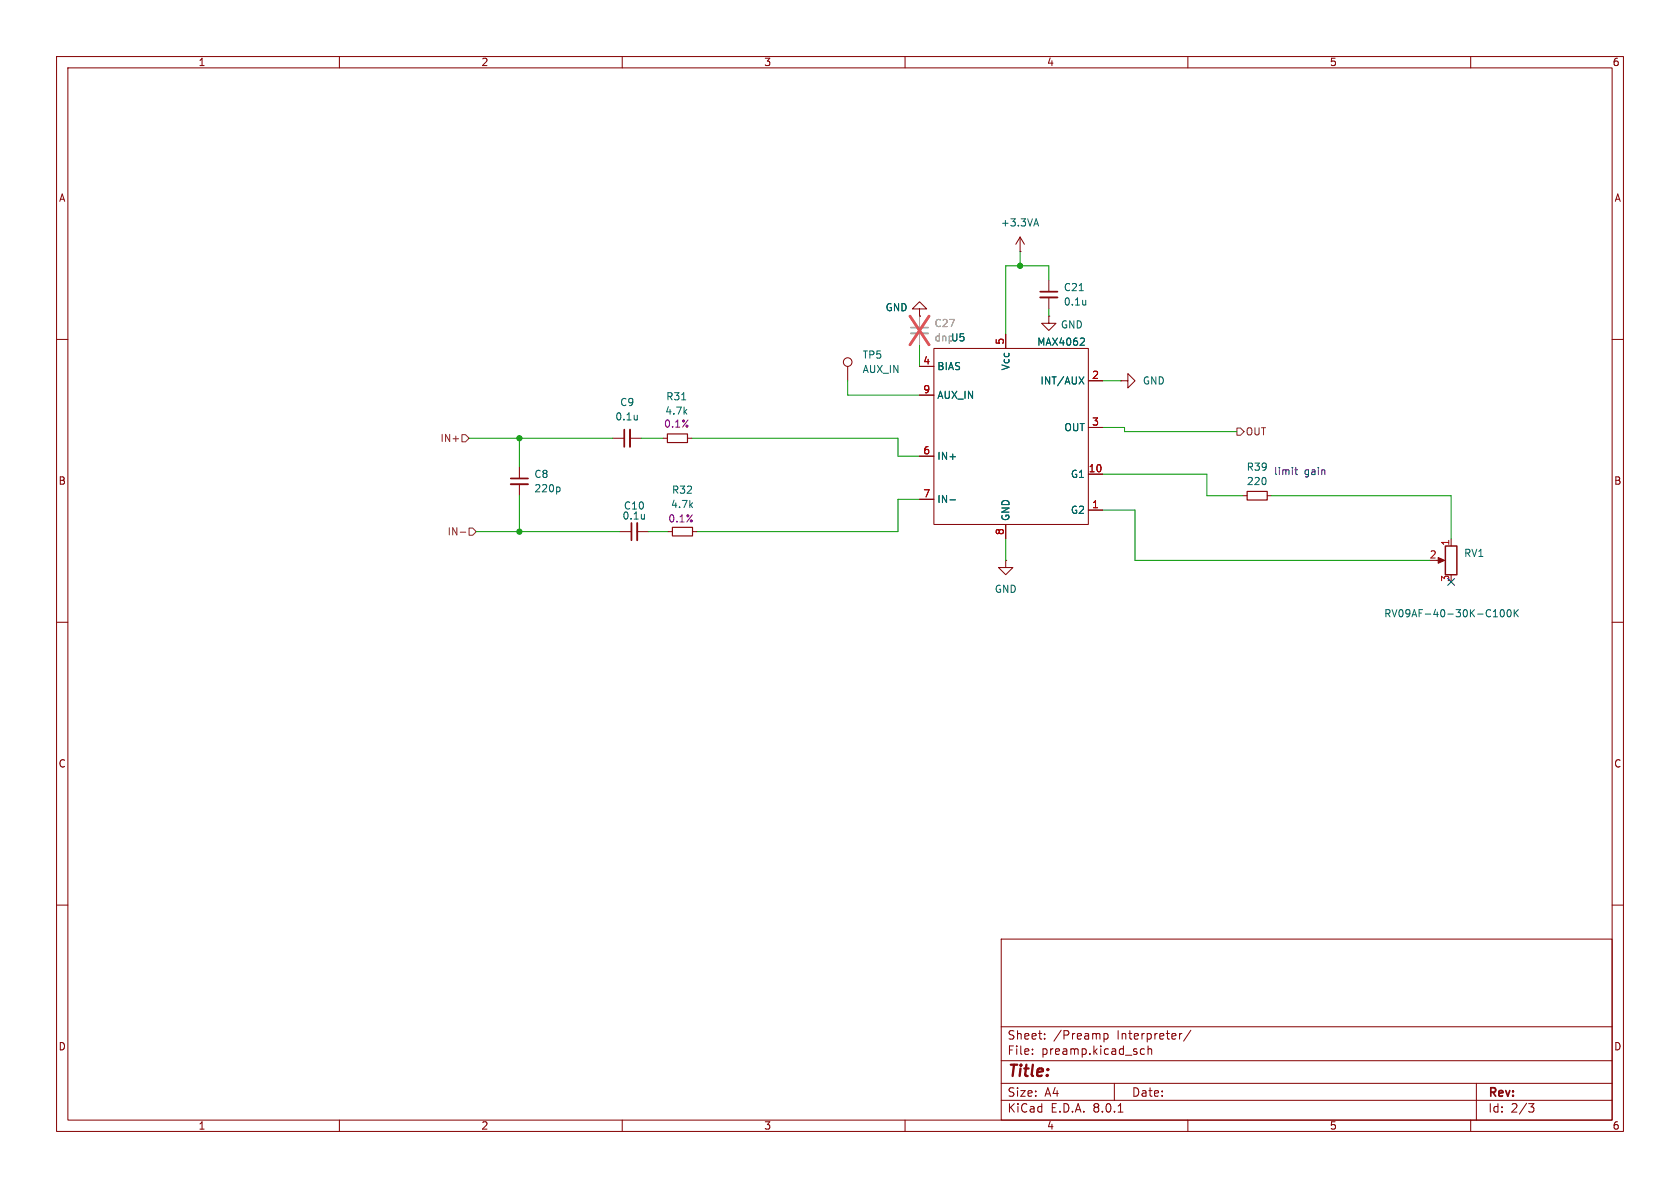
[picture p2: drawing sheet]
<svg xmlns="http://www.w3.org/2000/svg" width="297mm" height="210mm" viewBox="0 0 297 210" stroke-linecap="round" stroke-linejoin="round" font-family="sans-serif">
<g fill="none" stroke="#840000" stroke-width=".18">
<path d="M10 10h277v190h-277zM12 12h273v186h-273zM60 10v2M110 10v2M160 10v2M210 10v2M260 10v2M10 60h2M162.6 54.6h1.2l-1.2-1.3-1.3 1.3h1.3v1.3M162.6 55.9h.1M177.8 59.1v2.5M180.3 44.5h.1"/>
<path d="M180.3 41.9l-.7 1.3M180.3 41.9v2.6M180.3 41.9l.8 1.3M185.4 55.9v1.3h1.3l-1.3 1.2-1.3-1.2h1.3M185.4 55.9h.1M185.4 49.5v2.1M185.4 52.6v2M285 60h2M108.3 77.5h2.1M111.4 77.5h2M117.2 77.5h.8M121.5 77.5h.8"/>
<path d="M149.9 64.8v2.5M162.6 64.8h2.5M162.6 69.9h2.5M165.1 61.6h27.3v31.1h-27.3zM192.4 67.3h2.5M192.4 75.6h2.5M198.1 67.3h1.3v-1.3l1.3 1.3-1.3 1.3v-1.3M198.1 67.3h.1M91.8 82.6v2M91.8 85.6v2M109.6 94h2M112.6 94h2.1"/>
<path d="M118.1 94h.8M122.4 94h.8M162.6 80.6h2.5M162.6 88.3h2.5M177.8 99.1v1.2h1.3l-1.3 1.3-1.3-1.3h1.3M177.8 99.1h.1M177.8 92.7v2.6M192.4 90.2h2.5M192.4 83.8h2.5M219.7 87.6h.8M224 87.6h.8M254 99.1h1"/>
<path d="M256.5 95.3v1.2M10 110h2M285 110h2M10 160h2M285 160h2M177 166h108v32h-108zM60 198v2M110 198v2M160 198v2M177 194.5h108M177 191.5h108M177 187.5h108"/>
<path d="M177 181.5h108M182.5 186.3v.1M182.5 185.5v.1M184.7 183.6v.1M184.7 182.8v.1M195.2 182.7v1.5M195.2 182.8l.4-.1 .3 .3v.4l-.2 .2h-.5M197 191.5v3M197.7 196.6h.8M201.6 186.1l.3 .3 .4-.1M202.3 185.5l-.4-.1-.3 .3M203 185.5l.2-.1 .3 .1 .1 .9"/>
<path d="M203 184.9v1.5M208.5 182.7v1M209 182.7l-.3 .1-.2 .2M210 198v2M210.5 182.1l-1.3 2M260 198v2M261 191.5v6.5M270.2 195.1h1l-.5 .6 .4 .1 .1 .5-.3 .3h-.4"/>
<circle cx="149.9" cy="64" r=".76"/>
</g>
<path d="M183.9 52.6h3M111.4 75.9v3.1M90.3 85.6h3M112.6 92.5v3" fill="none" stroke="#840000" stroke-width=".33"/>
<path d="M183.9 51.6h3M110.4 75.9v3.1M90.3 84.6h3M111.6 92.5v3" fill="none" stroke="#840000" stroke-width=".3"/>
<g fill="none" stroke="#006464" stroke-width=".18">
<path d="M182.9 39.6h.6M183.2 38.7l.4 1.2M190.8 51.4h.7M191.5 59.8l.2 .2v.3l-.8 .7h.8M191.9 53.1v.8M191.9 53.8v.1M112.7 73.4v.8M112.7 74.1l-.1 .1M120.5 70.7h.7M190.8 66.6l.8 1.3M191.6 66.6l-.8 1.3M98.8 86.1l.2 .2v.4l-.2 .2"/>
<path d="M113.9 90.9v.9M113.9 91.6v.1M167.9 88.4h1M264 109h.7M264.1 108.1l.3-.3v1.2M265.3 107.9l.2-.1a.68 .68 0 0 1 .5 .6 .68 .68 0 0 1-.5 .6l-.2-.1-.1-.3zM266.5 107.9l.2-.1a.68 .68 0 0 1 .5 .6 .68 .68 0 0 1-.5 .6l-.2-.1-.1-.3zM267.7 107.8v1.2M267.9 108.3l.5 .7M268.4 107.8l-.7 .7"/>
</g>
<path d="M161 58.9h3.1" fill="none" stroke="#9c9b98" stroke-width=".33"/>
<path d="M161 57.9h3.1" fill="none" stroke="#9c9b98" stroke-width=".3"/>
<path d="M162.6 55.9v2M162.6 58.9v2.1" fill="none" stroke="#9c9b98" stroke-width=".18"/>
<path d="M160.9 55.9l3.3 5.1M164.2 55.9l-3.3 5.1" fill="none" stroke="#e75356" stroke-width=".46"/>
<path d="M118 76.7h3.5v1.5h-3.5zM118.9 93.2h3.5v1.5h-3.5zM220.5 86.9h3.5v1.5h-3.5z" fill="none" stroke="#840000" stroke-width=".2"/>
<path d="M254.3 98.6l1.1 .5-1.1 .5z" fill="#840000" stroke="#840000" stroke-width=".18"/>
<path d="M255.5 96.5h2.1v5.1h-2.1z" fill="none" stroke="#840000" stroke-width=".25"/>
<path d="M81.7 76.8h.6l.6 .7-.6 .6h-.6zM218.7 75.7h.6l.6 .6-.6 .6h-.6zM81.4 94.1h.9M82.9 93.3h.7l.6 .7-.6 .6h-.7z" fill="none" stroke="#725600" stroke-width=".18"/>
<path d="M228.9 83h.5M229.1 82.6v1.1l.3 .2" fill="none" stroke="#0000c2" stroke-width=".18"/>
<g fill="none" stroke="#009600" stroke-width=".18">
<path d="M180.3 44.5v2.5M185.4 49.5v-2.5h-7.6v12.1M185.4 54.6v1.3M82.9 77.5h25.4M91.8 77.5v5.1M113.4 77.5h3.8M122.3 77.5h36.4v3.1h3.9M149.9 67.3v2.6h12.7M162.6 61v3.8M194.9 75.6h3.9v.7h19.9M194.9 67.3h3.2M84.2 94h25.4"/>
<path d="M91.8 87.6v6.4M114.7 94h3.4M162.6 88.3h-3.9v5.7h-35.5M177.8 95.3v3.8M194.9 83.8h18.5v3.8h6.3M194.9 90.2h5.8v8.9h52M224.8 87.6h31.7v7.7"/>
</g>
<path d="M255.9 102.3l1.2 1.2M257.1 102.3l-1.2 1.2" fill="none" stroke="#000084" stroke-width=".18"/>
<g fill="#009600" stroke="#009600" stroke-width=".18">
<circle cx="180.3" cy="47" r=".46"/>
<circle cx="91.8" cy="94" r=".46"/>
<circle cx="91.8" cy="77.5" r=".46"/>
</g>
<text font-size="2.8" fill="#840000" x="178" y="190.9">Title:</text>
<g font-size="2.1" fill="#840000">
<text x="178" y="184">Sheet:</text>
<text x="186.2" y="184">/Preamp</text>
<text x="197.5" y="184">Interpreter/</text>
<text x="178" y="186.7">File:</text>
<text x="184.1" y="186.7">preamp.kicad_sch</text>
<text x="178" y="196.9">KiCad</text>
<text x="178" y="194.1">Size:</text>
<text x="184.7" y="194.1">A4</text>
<text x="185.7" y="196.9">E.D.A.</text>
<text x="193.3" y="196.9">8.0.1</text>
<text x="200" y="194.1">Date:</text>
<text x="263" y="194.3">Rev:</text>
<text x="263" y="196.9">Id:</text>
<text x="267.1" y="196.9">2/3</text>
</g>
<g font-size="1.8" fill="#840000">
<text x="35" y="11.9">1</text>
<text x="85" y="11.9">2</text>
<text x="135" y="11.9">3</text>
<text x="185" y="11.9">4</text>
<text x="235" y="11.9">5</text>
<text x="285" y="11.9">6</text>
<text x="10.3" y="35.9">A</text>
<text x="285.3" y="35.9">A</text>
<text x="10.3" y="85.9">B</text>
<text x="285.3" y="85.9">B</text>
<text x="10.3" y="135.9">C</text>
<text x="285.3" y="135.9">C</text>
<text x="10.3" y="185.9">D</text>
<text x="285.3" y="185.9">D</text>
<text x="35" y="199.9">1</text>
<text x="85" y="199.9">2</text>
<text x="135" y="199.9">3</text>
<text x="185" y="199.9">4</text>
<text x="235" y="199.9">5</text>
<text x="285" y="199.9">6</text>
</g>
<g font-size="1.8" fill="#006464">
<text x="176.9" y="40.2">+3.3VA</text>
<text x="188" y="51.7">C21</text>
<text x="156.5" y="55.2">GND</text>
<text x="187.4" y="58.3">GND</text>
<text x="188" y="54.2">0.1u</text>
<text x="152.4" y="63.6">TP5</text>
<text x="165.1" y="60.6">dnpU5</text>
<text x="165.6" y="65.6">BIAS</text>
<text x="178.7" y="65.6" transform="rotate(-90 178.7 65.6)">Vcc</text>
<text x="183.3" y="61.3">MAX4062</text>
<text x="109.5" y="72">C9</text>
<text x="117.7" y="71">R31</text>
<text x="152.4" y="66.1">AUX_IN</text>
<text x="165.6" y="70.7">AUX_IN</text>
<text x="183.8" y="68.2">INT/AUX</text>
<text x="201.9" y="68.2">GND</text>
<text x="108.7" y="74.5">0.1u</text>
<text x="117.5" y="73.5">4.7k</text>
<text x="188.1" y="76.4">OUT</text>
<text x="165.6" y="81.5">IN+</text>
<text x="220.3" y="83.4">R39</text>
<text x="94.4" y="84.7">C8</text>
<text x="94.4" y="87.2">220p</text>
<text x="118.7" y="87.5">R32</text>
<text x="165.6" y="89.1">IN-</text>
<text x="189.2" y="84.7">G1</text>
<text x="220.3" y="86">220</text>
<text x="110" y="92">0.1u</text>
<text x="110.2" y="90.3">C10</text>
<text x="118.5" y="90">4.7k</text>
<text x="178.7" y="92.2" transform="rotate(-90 178.7 92.2)">GND</text>
<text x="189.2" y="91">G2</text>
<text x="258.7" y="98.7">RV1</text>
<text x="175.8" y="105">GND</text>
<text x="244.6" y="109.3">RV09AF-40-30K-C100K</text>
</g>
<text font-size="1.8" fill="#939391" x="165.1" y="58">C27</text>
<g font-size="1.8" fill="#a90000">
<text x="163.1" y="64.5">4</text>
<text x="177.5" y="61" transform="rotate(-90 177.5 61)">5</text>
<text x="163.1" y="69.6">9</text>
<text x="193" y="67.1">2</text>
<text x="193" y="75.3">3</text>
<text x="163.1" y="80.4">6</text>
<text x="192.4" y="83.6">10</text>
<text x="163.1" y="88">7</text>
<text x="193" y="89.9">1</text>
<text x="177.5" y="94.7" transform="rotate(-90 177.5 94.7)">8</text>
<text x="252.7" y="98.8">2</text>
<text x="256.3" y="96.6" transform="rotate(-90 256.3 96.6)">1</text>
<text x="256.3" y="102.9" transform="rotate(-90 256.3 102.9)">3</text>
</g>
<g font-size="1.8" fill="#840084">
<text x="117.3" y="75.8">0.1%</text>
<text x="118.1" y="92.6">0.1%</text>
</g>
<g font-size="1.8" fill="#725600">
<text x="220.1" y="77.2">OUT</text>
<text x="77.8" y="78.3">IN+</text>
<text x="79" y="94.8">IN-</text>
</g>
<g font-size="1.8" fill="#0000c2">
<text x="225.1" y="84.2">limit</text>
<text x="230.6" y="84.2">gain</text>
</g>
</svg>
